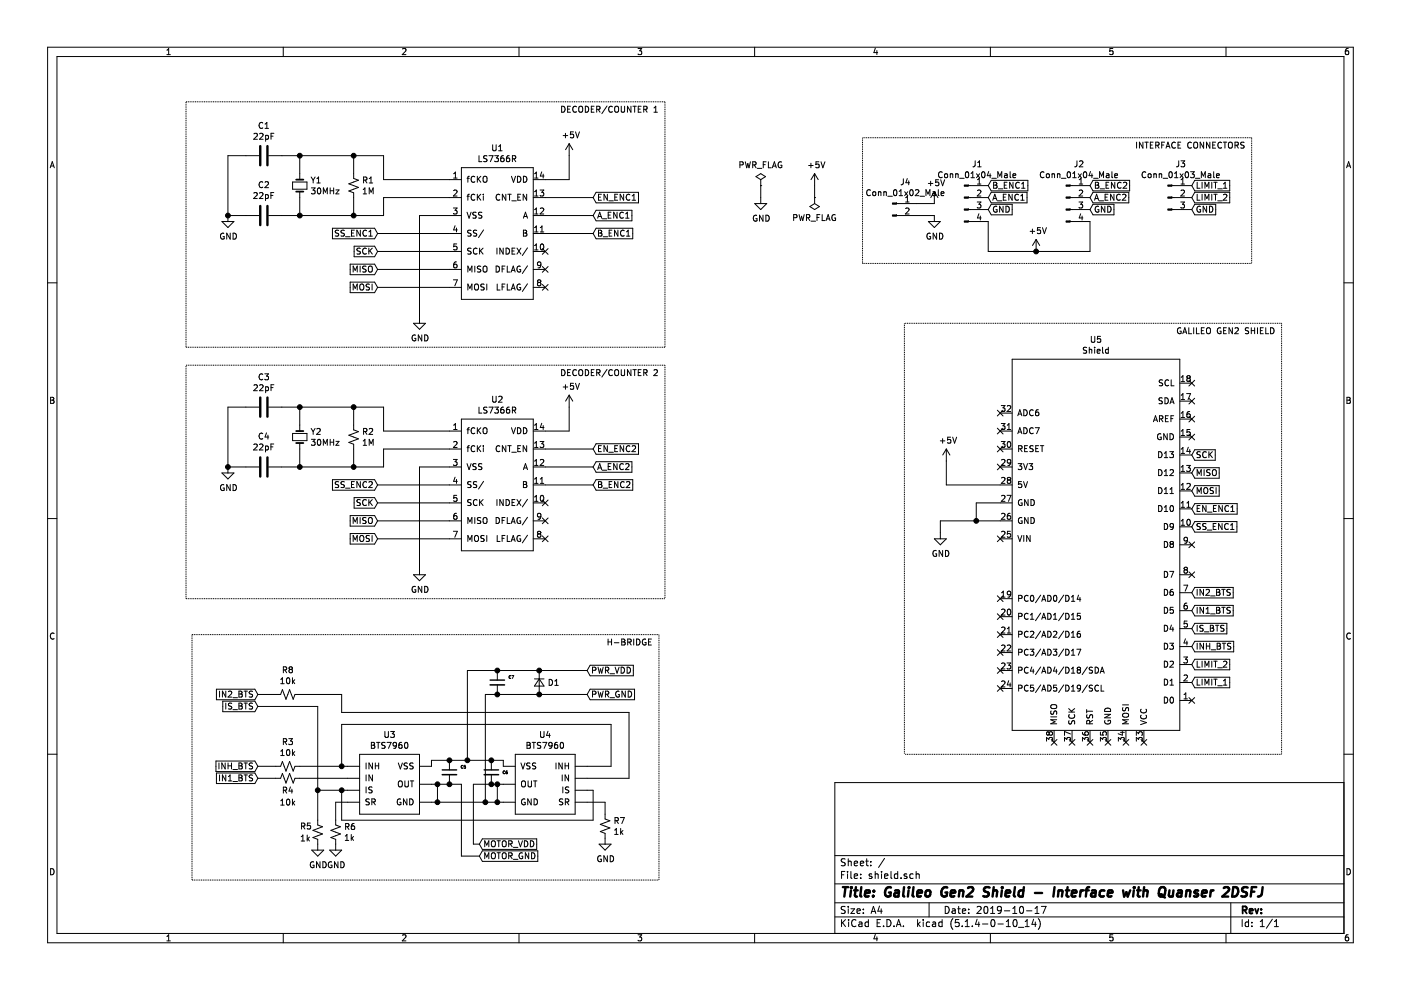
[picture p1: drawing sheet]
EESchema Schematic File Version 4
LIBS:shield-cache
EELAYER 30 0
EELAYER END
$Descr A4 11693 8268
encoding utf-8
Sheet 1 1
Title "Galileo Gen2 Shield - Interface with Quanser 2DSFJ"
Date "2019-10-17"
Rev ""
Comp ""
Comment1 ""
Comment2 ""
Comment3 ""
Comment4 ""
$EndDescr
$Comp
L Device:Crystal_Small Y1
U 1 1
P 2500 1550
F 0 "Y1" V 2454 1638 50  0000 L CNN
F 1 "30MHz" V 2545 1638 50  0000 L CNN
F 2 "Crystal:Crystal_HC49-U_Vertical" H 2500 1550 50  0001 C CNN
F 3 "~" H 2500 1550 50  0001 C CNN
	1    2500 1550
	0    1    1    0   
$EndComp
$Comp
L Device:R_Small_US R1
U 1 1
P 2950 1550
F 0 "R1" H 3018 1596 50  0000 L CNN
F 1 "1M" H 3018 1505 50  0000 L CNN
F 2 "Resistor_THT:R_Axial_DIN0204_L3.6mm_D1.6mm_P7.62mm_Horizontal" H 2950 1550 50  0001 C CNN
F 3 "~" H 2950 1550 50  0001 C CNN
	1    2950 1550
	1    0    0    -1  
$EndComp
$Comp
L Device:C C1
U 1 1
P 2200 1300
F 0 "C1" V 1948 1300 50  0000 C CNN
F 1 "22pF" V 2039 1300 50  0000 C CNN
F 2 "Capacitor_THT:C_Disc_D3.8mm_W2.6mm_P2.50mm" H 2238 1150 50  0001 C CNN
F 3 "~" H 2200 1300 50  0001 C CNN
	1    2200 1300
	0    1    1    0   
$EndComp
Wire Wire Line
	2500 1650 2500 1800
Wire Wire Line
	2950 1800 2950 1650
Wire Wire Line
	2950 1450 2950 1300
Wire Wire Line
	2950 1300 3200 1300
Wire Wire Line
	3200 1300 3200 1500
Wire Wire Line
	3200 1500 3750 1500
Wire Wire Line
	3750 1650 3200 1650
Wire Wire Line
	3200 1650 3200 1800
Wire Wire Line
	3200 1800 2950 1800
Connection ~ 2950 1800
Wire Wire Line
	2050 1300 1900 1300
Wire Wire Line
	1900 1300 1900 1800
Wire Wire Line
	2350 1800 2500 1800
Connection ~ 2500 1800
Wire Wire Line
	2500 1800 2950 1800
Wire Wire Line
	2950 1300 2500 1300
Connection ~ 2950 1300
Wire Wire Line
	2500 1450 2500 1300
Connection ~ 2500 1300
Wire Wire Line
	2500 1300 2350 1300
Wire Wire Line
	1900 1800 2050 1800
$Comp
L Device:C C2
U 1 1
P 2200 1800
F 0 "C2" V 2452 1800 50  0000 C CNN
F 1 "22pF" V 2361 1800 50  0000 C CNN
F 2 "Capacitor_THT:C_Disc_D3.8mm_W2.6mm_P2.50mm" H 2238 1650 50  0001 C CNN
F 3 "~" H 2200 1800 50  0001 C CNN
	1    2200 1800
	0    -1   -1   0   
$EndComp
Wire Wire Line
	3500 2650 3500 1800
Wire Wire Line
	3500 1800 3750 1800
$Comp
L power:GND #PWR0102
U 1 1
P 3500 2650
F 0 "#PWR0102" H 3500 2400 50  0001 C CNN
F 1 "GND" H 3505 2477 50  0000 C CNN
F 2 "" H 3500 2650 50  0001 C CNN
F 3 "" H 3500 2650 50  0001 C CNN
	1    3500 2650
	1    0    0    -1  
$EndComp
Wire Wire Line
	3150 2100 3750 2100
Wire Wire Line
	3750 2250 3150 2250
Wire Wire Line
	3750 2400 3150 2400
Wire Wire Line
	4550 1500 4750 1500
Wire Wire Line
	4750 1500 4750 1300
Text GLabel 3150 1950 0    50   Input ~ 0
SS_ENC1
Text GLabel 3150 2100 0    50   Input ~ 0
SCK
Text GLabel 3150 2250 0    50   Input ~ 0
MISO
Text GLabel 3150 2400 0    50   Input ~ 0
MOSI
Text GLabel 4950 1800 2    50   Input ~ 0
A_ENC1
Text GLabel 4950 1950 2    50   Input ~ 0
B_ENC1
Text GLabel 4950 1650 2    50   Input ~ 0
EN_ENC1
$Comp
L micros:LS7366R U1
U 1 1
P 4150 1250
F 0 "U1" H 4150 1265 50  0000 C CNN
F 1 "LS7366R" H 4150 1174 50  0000 C CNN
F 2 "Package_DIP:DIP-14_W7.62mm" H 4150 -50 50  0001 C CNN
F 3 "" H 4150 -50 50  0001 C CNN
	1    4150 1250
	1    0    0    -1  
$EndComp
Wire Wire Line
	4550 1650 4950 1650
Wire Wire Line
	4550 1800 4950 1800
Wire Wire Line
	4550 1950 4950 1950
NoConn ~ 4550 2100
NoConn ~ 4550 2250
NoConn ~ 4550 2400
$Comp
L Device:Crystal_Small Y2
U 1 1
P 2500 3650
F 0 "Y2" V 2454 3738 50  0000 L CNN
F 1 "30MHz" V 2545 3738 50  0000 L CNN
F 2 "Crystal:Crystal_HC49-U_Vertical" H 2500 3650 50  0001 C CNN
F 3 "~" H 2500 3650 50  0001 C CNN
	1    2500 3650
	0    1    1    0   
$EndComp
$Comp
L Device:R_Small_US R2
U 1 1
P 2950 3650
F 0 "R2" H 3018 3696 50  0000 L CNN
F 1 "1M" H 3018 3605 50  0000 L CNN
F 2 "Resistor_THT:R_Axial_DIN0204_L3.6mm_D1.6mm_P7.62mm_Horizontal" H 2950 3650 50  0001 C CNN
F 3 "~" H 2950 3650 50  0001 C CNN
	1    2950 3650
	1    0    0    -1  
$EndComp
$Comp
L Device:C C3
U 1 1
P 2200 3400
F 0 "C3" V 1948 3400 50  0000 C CNN
F 1 "22pF" V 2039 3400 50  0000 C CNN
F 2 "Capacitor_THT:C_Disc_D3.8mm_W2.6mm_P2.50mm" H 2238 3250 50  0001 C CNN
F 3 "~" H 2200 3400 50  0001 C CNN
	1    2200 3400
	0    1    1    0   
$EndComp
Wire Wire Line
	2500 3750 2500 3900
Wire Wire Line
	2950 3900 2950 3750
Wire Wire Line
	2950 3550 2950 3400
Wire Wire Line
	2950 3400 3200 3400
Wire Wire Line
	3200 3400 3200 3600
Wire Wire Line
	3200 3600 3750 3600
Wire Wire Line
	3750 3750 3200 3750
Wire Wire Line
	3200 3750 3200 3900
Wire Wire Line
	3200 3900 2950 3900
Connection ~ 2950 3900
Wire Wire Line
	2050 3400 1900 3400
Wire Wire Line
	1900 3400 1900 3900
$Comp
L power:GND #PWR0104
U 1 1
P 1900 3900
F 0 "#PWR0104" H 1900 3650 50  0001 C CNN
F 1 "GND" H 1905 3727 50  0000 C CNN
F 2 "" H 1900 3900 50  0001 C CNN
F 3 "" H 1900 3900 50  0001 C CNN
	1    1900 3900
	1    0    0    -1  
$EndComp
Connection ~ 1900 3900
Wire Wire Line
	2350 3900 2500 3900
Connection ~ 2500 3900
Wire Wire Line
	2500 3900 2950 3900
Wire Wire Line
	2950 3400 2500 3400
Connection ~ 2950 3400
Wire Wire Line
	2500 3550 2500 3400
Connection ~ 2500 3400
Wire Wire Line
	2500 3400 2350 3400
Wire Wire Line
	1900 3900 2050 3900
$Comp
L Device:C C4
U 1 1
P 2200 3900
F 0 "C4" V 2452 3900 50  0000 C CNN
F 1 "22pF" V 2361 3900 50  0000 C CNN
F 2 "Capacitor_THT:C_Disc_D3.8mm_W2.6mm_P2.50mm" H 2238 3750 50  0001 C CNN
F 3 "~" H 2200 3900 50  0001 C CNN
	1    2200 3900
	0    -1   -1   0   
$EndComp
Wire Wire Line
	3150 4200 3750 4200
Wire Wire Line
	3750 4350 3150 4350
Wire Wire Line
	3750 4500 3150 4500
Wire Wire Line
	3150 4050 3750 4050
Wire Wire Line
	4550 3600 4750 3600
Wire Wire Line
	4750 3600 4750 3400
Text GLabel 3150 4050 0    50   Input ~ 0
SS_ENC2
Text GLabel 3150 4200 0    50   Input ~ 0
SCK
Text GLabel 3150 4350 0    50   Input ~ 0
MISO
Text GLabel 3150 4500 0    50   Input ~ 0
MOSI
Text GLabel 4950 3900 2    50   Input ~ 0
A_ENC2
Text GLabel 4950 4050 2    50   Input ~ 0
B_ENC2
Text GLabel 4950 3750 2    50   Input ~ 0
EN_ENC2
$Comp
L micros:LS7366R U2
U 1 1
P 4150 3350
F 0 "U2" H 4150 3365 50  0000 C CNN
F 1 "LS7366R" H 4150 3274 50  0000 C CNN
F 2 "Package_DIP:DIP-14_W7.62mm" H 4150 2050 50  0001 C CNN
F 3 "" H 4150 2050 50  0001 C CNN
	1    4150 3350
	1    0    0    -1  
$EndComp
Wire Wire Line
	4550 3750 4950 3750
Wire Wire Line
	4550 3900 4950 3900
Wire Wire Line
	4550 4050 4950 4050
NoConn ~ 4550 4200
NoConn ~ 4550 4350
NoConn ~ 4550 4500
$Comp
L power:+5V #PWR0103
U 1 1
P 4750 3400
F 0 "#PWR0103" H 4750 3250 50  0001 C CNN
F 1 "+5V" H 4765 3573 50  0000 C CNN
F 2 "" H 4750 3400 50  0001 C CNN
F 3 "" H 4750 3400 50  0001 C CNN
	1    4750 3400
	1    0    0    -1  
$EndComp
$Comp
L power:+5V #PWR0106
U 1 1
P 4750 1300
F 0 "#PWR0106" H 4750 1150 50  0001 C CNN
F 1 "+5V" H 4765 1473 50  0000 C CNN
F 2 "" H 4750 1300 50  0001 C CNN
F 3 "" H 4750 1300 50  0001 C CNN
	1    4750 1300
	1    0    0    -1  
$EndComp
Wire Wire Line
	3150 1950 3750 1950
$Comp
L power:GND #PWR0105
U 1 1
P 3500 4750
F 0 "#PWR0105" H 3500 4500 50  0001 C CNN
F 1 "GND" H 3505 4577 50  0000 C CNN
F 2 "" H 3500 4750 50  0001 C CNN
F 3 "" H 3500 4750 50  0001 C CNN
	1    3500 4750
	1    0    0    -1  
$EndComp
Wire Wire Line
	3750 3900 3500 3900
Wire Wire Line
	3500 3900 3500 4750
$Comp
L power:GND #PWR0101
U 1 1
P 1900 1800
F 0 "#PWR0101" H 1900 1550 50  0001 C CNN
F 1 "GND" H 1905 1627 50  0000 C CNN
F 2 "" H 1900 1800 50  0001 C CNN
F 3 "" H 1900 1800 50  0001 C CNN
	1    1900 1800
	1    0    0    -1  
$EndComp
Connection ~ 1900 1800
$Comp
L power:PWR_FLAG #FLG0101
U 1 1
P 6350 1550
F 0 "#FLG0101" H 6350 1625 50  0001 C CNN
F 1 "PWR_FLAG" H 6350 1723 50  0000 C CNN
F 2 "" H 6350 1550 50  0001 C CNN
F 3 "~" H 6350 1550 50  0001 C CNN
	1    6350 1550
	1    0    0    -1  
$EndComp
$Comp
L power:PWR_FLAG #FLG0102
U 1 1
P 6800 1650
F 0 "#FLG0102" H 6800 1725 50  0001 C CNN
F 1 "PWR_FLAG" H 6800 1823 50  0000 C CNN
F 2 "" H 6800 1650 50  0001 C CNN
F 3 "~" H 6800 1650 50  0001 C CNN
	1    6800 1650
	-1   0    0    1   
$EndComp
Wire Wire Line
	6800 1650 6800 1550
Wire Wire Line
	6350 1550 6350 1650
$Comp
L power:GND #PWR0112
U 1 1
P 6350 1650
F 0 "#PWR0112" H 6350 1400 50  0001 C CNN
F 1 "GND" H 6355 1477 50  0000 C CNN
F 2 "" H 6350 1650 50  0001 C CNN
F 3 "" H 6350 1650 50  0001 C CNN
	1    6350 1650
	1    0    0    -1  
$EndComp
$Comp
L power:+5V #PWR0113
U 1 1
P 6800 1550
F 0 "#PWR0113" H 6800 1400 50  0001 C CNN
F 1 "+5V" H 6815 1723 50  0000 C CNN
F 2 "" H 6800 1550 50  0001 C CNN
F 3 "" H 6800 1550 50  0001 C CNN
	1    6800 1550
	1    0    0    -1  
$EndComp
Text GLabel 8250 1550 2    50   Input ~ 0
B_ENC1
Text GLabel 8250 1650 2    50   Input ~ 0
A_ENC1
Text GLabel 8250 1750 2    50   Input ~ 0
GND
Text GLabel 9100 1550 2    50   Input ~ 0
B_ENC2
Text GLabel 9100 1650 2    50   Input ~ 0
A_ENC2
Text GLabel 9100 1750 2    50   Input ~ 0
GND
$Comp
L Connector:Conn_01x03_Male J3
U 1 1
P 9750 1650
F 0 "J3" H 9858 1931 50  0000 C CNN
F 1 "Conn_01x03_Male" H 9858 1840 50  0000 C CNN
F 2 "Connector_PinHeader_2.54mm:PinHeader_1x03_P2.54mm_Vertical" H 9750 1650 50  0001 C CNN
F 3 "~" H 9750 1650 50  0001 C CNN
	1    9750 1650
	1    0    0    -1  
$EndComp
Text GLabel 9950 1550 2    50   Input ~ 0
LIMIT_1
Text GLabel 9950 1650 2    50   Input ~ 0
LIMIT_2
Text GLabel 9950 1750 2    50   Input ~ 0
GND
$Comp
L Connector:Conn_01x04_Male J1
U 1 1
P 8050 1650
F 0 "J1" H 8158 1931 50  0000 C CNN
F 1 "Conn_01x04_Male" H 8158 1840 50  0000 C CNN
F 2 "Connector_PinHeader_2.54mm:PinHeader_1x04_P2.54mm_Vertical" H 8050 1650 50  0001 C CNN
F 3 "~" H 8050 1650 50  0001 C CNN
	1    8050 1650
	1    0    0    -1  
$EndComp
$Comp
L Connector:Conn_01x04_Male J2
U 1 1
P 8900 1650
F 0 "J2" H 9008 1931 50  0000 C CNN
F 1 "Conn_01x04_Male" H 9008 1840 50  0000 C CNN
F 2 "Connector_PinHeader_2.54mm:PinHeader_1x04_P2.54mm_Vertical" H 8900 1650 50  0001 C CNN
F 3 "~" H 8900 1650 50  0001 C CNN
	1    8900 1650
	1    0    0    -1  
$EndComp
Wire Wire Line
	9100 1850 9100 2100
Wire Wire Line
	8250 2100 8250 1850
Wire Wire Line
	9100 2100 8650 2100
$Comp
L power:+5V #PWR0107
U 1 1
P 8650 2100
F 0 "#PWR0107" H 8650 1950 50  0001 C CNN
F 1 "+5V" H 8665 2273 50  0000 C CNN
F 2 "" H 8650 2100 50  0001 C CNN
F 3 "" H 8650 2100 50  0001 C CNN
	1    8650 2100
	1    0    0    -1  
$EndComp
Connection ~ 8650 2100
Wire Wire Line
	8650 2100 8250 2100
Wire Notes Line
	1550 5000 1550 3050
Wire Notes Line
	1550 3050 5550 3050
Wire Notes Line
	1550 5000 5550 5000
Wire Notes Line
	5550 3050 5550 5000
Wire Notes Line
	5550 2900 1550 2900
Wire Notes Line
	1550 2900 1550 850 
Wire Notes Line
	5550 850  5550 2900
Wire Notes Line
	1550 850  5550 850 
Wire Wire Line
	7850 4350 7850 4450
$Comp
L power:+5V #PWR0109
U 1 1
P 7900 3850
F 0 "#PWR0109" H 7900 3700 50  0001 C CNN
F 1 "+5V" H 7915 4023 50  0000 C CNN
F 2 "" H 7900 3850 50  0001 C CNN
F 3 "" H 7900 3850 50  0001 C CNN
	1    7900 3850
	1    0    0    -1  
$EndComp
Text GLabel 9950 5550 2    50   Input ~ 0
LIMIT_2
Text GLabel 9950 5700 2    50   Input ~ 0
LIMIT_1
Text GLabel 9950 5400 2    50   Input ~ 0
INH_BTS
Text GLabel 9950 5250 2    50   Input ~ 0
IS_BTS
Text GLabel 9950 5100 2    50   Input ~ 0
IN1_BTS
Text GLabel 9950 4250 2    50   Input ~ 0
EN_ENC1
Text GLabel 9950 4400 2    50   Input ~ 0
SS_ENC1
Text GLabel 9950 4100 2    50   Input ~ 0
MOSI
Text GLabel 9950 3950 2    50   Input ~ 0
MISO
Text GLabel 9950 3800 2    50   Input ~ 0
SCK
$Comp
L power:GND #PWR0108
U 1 1
P 7850 4450
F 0 "#PWR0108" H 7850 4200 50  0001 C CNN
F 1 "GND" H 7855 4277 50  0000 C CNN
F 2 "" H 7850 4450 50  0001 C CNN
F 3 "" H 7850 4450 50  0001 C CNN
	1    7850 4450
	1    0    0    -1  
$EndComp
Wire Notes Line
	10450 1150 10450 2200
Text Notes 10650 2800 2    50   ~ 0
GALILEO GEN2 SHIELD
Text Notes 10400 1250 2    50   ~ 0
INTERFACE CONNECTORS
Text Notes 5500 950  2    50   ~ 0
DECODER/COUNTER 1
Text Notes 5500 3150 2    50   ~ 0
DECODER/COUNTER 2
Text Notes 5450 5400 2    50   ~ 0
H-BRIDGE
$Comp
L Connector:Conn_01x02_Male J4
U 1 1
P 7450 1700
F 0 "J4" H 7558 1881 50  0000 C CNN
F 1 "Conn_01x02_Male" H 7558 1790 50  0000 C CNN
F 2 "Connector_PinHeader_2.54mm:PinHeader_1x02_P2.54mm_Vertical" H 7450 1700 50  0001 C CNN
F 3 "~" H 7450 1700 50  0001 C CNN
	1    7450 1700
	1    0    0    -1  
$EndComp
Wire Notes Line
	7200 1150 10450 1150
Wire Notes Line
	7200 2200 10450 2200
Wire Notes Line
	7200 2200 7200 1150
Wire Wire Line
	7650 1700 7800 1700
Wire Wire Line
	7650 1800 7800 1800
$Comp
L power:+5V #PWR0114
U 1 1
P 7800 1700
F 0 "#PWR0114" H 7800 1550 50  0001 C CNN
F 1 "+5V" H 7815 1873 50  0000 C CNN
F 2 "" H 7800 1700 50  0001 C CNN
F 3 "" H 7800 1700 50  0001 C CNN
	1    7800 1700
	1    0    0    -1  
$EndComp
$Comp
L power:GND #PWR0115
U 1 1
P 7800 1800
F 0 "#PWR0115" H 7800 1550 50  0001 C CNN
F 1 "GND" H 7805 1627 50  0000 C CNN
F 2 "" H 7800 1800 50  0001 C CNN
F 3 "" H 7800 1800 50  0001 C CNN
	1    7800 1800
	1    0    0    -1  
$EndComp
$Comp
L micros:BTS7960 U3
U 1 1
P 3250 6250
F 0 "U3" H 3250 6365 50  0000 C CNN
F 1 "BTS7960" H 3250 6274 50  0000 C CNN
F 2 "" H 3250 6250 50  0001 C CNN
F 3 "" H 3250 6250 50  0001 C CNN
	1    3250 6250
	1    0    0    -1  
$EndComp
$Comp
L micros:BTS7960 U4
U 1 1
P 4550 6250
F 0 "U4" H 4550 6365 50  0000 C CNN
F 1 "BTS7960" H 4550 6274 50  0000 C CNN
F 2 "" H 4550 6250 50  0001 C CNN
F 3 "" H 4550 6250 50  0001 C CNN
	1    4550 6250
	-1   0    0    -1  
$EndComp
Wire Wire Line
	3600 6700 3650 6700
Wire Wire Line
	3600 6550 3650 6550
Wire Wire Line
	3650 6550 3650 6700
Connection ~ 3650 6550
Connection ~ 3650 6700
Wire Wire Line
	3650 6700 4050 6700
Connection ~ 4150 6700
Wire Wire Line
	4150 6700 4200 6700
Wire Wire Line
	4150 6550 4200 6550
Connection ~ 4150 6550
Wire Wire Line
	4150 6550 4150 6700
Wire Wire Line
	3650 6550 3750 6550
Wire Wire Line
	4150 6550 4100 6550
Wire Wire Line
	3950 6550 3950 7050
Wire Wire Line
	2900 6700 2800 6700
Wire Wire Line
	2900 6600 2850 6600
Wire Wire Line
	4900 6700 5050 6700
Wire Wire Line
	5050 6700 5050 6800
Wire Wire Line
	3850 7150 4000 7150
Wire Wire Line
	3850 6550 3850 7150
Wire Wire Line
	3950 7050 4000 7050
Wire Wire Line
	3900 6350 3900 5600
Wire Wire Line
	4050 6700 4050 5800
Wire Wire Line
	4050 5800 4150 5800
Connection ~ 4050 6700
Wire Wire Line
	4050 6700 4150 6700
Wire Wire Line
	3900 5600 4150 5600
$Comp
L Device:R_Small_US R5
U 1 1
P 2650 6950
F 0 "R5" H 2500 7000 50  0000 L CNN
F 1 "1k" H 2500 6900 50  0000 L CNN
F 2 "" H 2650 6950 50  0001 C CNN
F 3 "~" H 2650 6950 50  0001 C CNN
	1    2650 6950
	1    0    0    -1  
$EndComp
$Comp
L Device:R_Small_US R6
U 1 1
P 2800 6950
F 0 "R6" H 2868 6996 50  0000 L CNN
F 1 "1k" H 2868 6905 50  0000 L CNN
F 2 "" H 2800 6950 50  0001 C CNN
F 3 "~" H 2800 6950 50  0001 C CNN
	1    2800 6950
	1    0    0    -1  
$EndComp
$Comp
L Device:R_Small_US R4
U 1 1
P 2400 6500
F 0 "R4" V 2500 6500 50  0000 C CNN
F 1 "10k" V 2600 6500 50  0000 C CNN
F 2 "" H 2400 6500 50  0001 C CNN
F 3 "~" H 2400 6500 50  0001 C CNN
	1    2400 6500
	0    1    1    0   
$EndComp
Wire Wire Line
	2900 6400 2850 6400
$Comp
L Device:R_Small_US R3
U 1 1
P 2400 6400
F 0 "R3" V 2195 6400 50  0000 C CNN
F 1 "10k" V 2286 6400 50  0000 C CNN
F 2 "" H 2400 6400 50  0001 C CNN
F 3 "~" H 2400 6400 50  0001 C CNN
	1    2400 6400
	0    1    1    0   
$EndComp
Wire Wire Line
	2300 6400 2150 6400
Wire Wire Line
	2300 6500 2150 6500
Wire Wire Line
	2800 6700 2800 6850
Wire Wire Line
	2650 6600 2650 6850
Connection ~ 2650 6600
Wire Wire Line
	2650 5900 2650 6600
Wire Wire Line
	4900 6400 5100 6400
Wire Wire Line
	5100 6400 5100 6050
Wire Wire Line
	5100 6050 2850 6050
Wire Wire Line
	2850 6050 2850 6400
Connection ~ 2850 6400
Wire Wire Line
	2850 6400 2500 6400
$Comp
L Device:C_Small C5
U 1 1
P 3750 6450
F 0 "C5" H 3842 6496 24  0000 L CNN
F 1 "C_Small" H 3842 6405 24  0001 L CNN
F 2 "" H 3750 6450 50  0001 C CNN
F 3 "~" H 3750 6450 50  0001 C CNN
	1    3750 6450
	1    0    0    -1  
$EndComp
Connection ~ 3750 6550
Wire Wire Line
	3750 6550 3850 6550
Wire Wire Line
	3600 6400 3600 6350
Wire Wire Line
	3600 6350 3750 6350
$Comp
L Device:C_Small C6
U 1 1
P 4100 6450
F 0 "C6" H 4192 6450 24  0000 L CNN
F 1 "C_Small" H 4192 6425 24  0001 L CNN
F 2 "" H 4100 6450 50  0001 C CNN
F 3 "~" H 4100 6450 50  0001 C CNN
	1    4100 6450
	1    0    0    -1  
$EndComp
Connection ~ 4100 6550
Wire Wire Line
	4100 6550 3950 6550
Wire Wire Line
	4200 6400 4200 6350
Wire Wire Line
	4200 6350 4100 6350
Wire Wire Line
	4100 6350 3900 6350
Connection ~ 4100 6350
Connection ~ 3750 6350
Connection ~ 3900 6350
Wire Wire Line
	3900 6350 3750 6350
Text GLabel 4900 5600 2    50   Input ~ 0
PWR_VDD
Text GLabel 4900 5800 2    50   Input ~ 0
PWR_GND
Text GLabel 4000 7050 2    50   Input ~ 0
MOTOR_VDD
Text GLabel 4000 7150 2    50   Input ~ 0
MOTOR_GND
$Comp
L power:GND #PWR01
U 1 1
P 2650 7050
F 0 "#PWR01" H 2650 6800 50  0001 C CNN
F 1 "GND" H 2655 6877 50  0000 C CNN
F 2 "" H 2650 7050 50  0001 C CNN
F 3 "" H 2650 7050 50  0001 C CNN
	1    2650 7050
	1    0    0    -1  
$EndComp
$Comp
L power:GND #PWR02
U 1 1
P 2800 7050
F 0 "#PWR02" H 2800 6800 50  0001 C CNN
F 1 "GND" H 2805 6877 50  0000 C CNN
F 2 "" H 2800 7050 50  0001 C CNN
F 3 "" H 2800 7050 50  0001 C CNN
	1    2800 7050
	1    0    0    -1  
$EndComp
$Comp
L power:GND #PWR03
U 1 1
P 5050 7000
F 0 "#PWR03" H 5050 6750 50  0001 C CNN
F 1 "GND" H 5055 6827 50  0000 C CNN
F 2 "" H 5050 7000 50  0001 C CNN
F 3 "" H 5050 7000 50  0001 C CNN
	1    5050 7000
	1    0    0    -1  
$EndComp
$Comp
L Device:R_Small_US R7
U 1 1
P 5050 6900
F 0 "R7" H 5118 6946 50  0000 L CNN
F 1 "1k" H 5118 6855 50  0000 L CNN
F 2 "" H 5050 6900 50  0001 C CNN
F 3 "~" H 5050 6900 50  0001 C CNN
	1    5050 6900
	1    0    0    -1  
$EndComp
Wire Wire Line
	5250 5950 2850 5950
Wire Wire Line
	2850 5950 2850 5800
$Comp
L Device:D_Small D1
U 1 1
P 4500 5700
F 0 "D1" V 4500 5768 50  0000 L CNN
F 1 "D_Small" V 4545 5768 50  0001 L CNN
F 2 "" V 4500 5700 50  0001 C CNN
F 3 "~" V 4500 5700 50  0001 C CNN
	1    4500 5700
	0    1    1    0   
$EndComp
Connection ~ 4500 5600
Wire Wire Line
	4500 5600 4900 5600
Connection ~ 4500 5800
Wire Wire Line
	4500 5800 4900 5800
Wire Wire Line
	2150 5900 2650 5900
$Comp
L Device:C_Small C7
U 1 1
P 4150 5700
F 0 "C7" H 4242 5746 24  0000 L CNN
F 1 "C_Small" H 4242 5655 24  0001 L CNN
F 2 "" H 4150 5700 50  0001 C CNN
F 3 "~" H 4150 5700 50  0001 C CNN
	1    4150 5700
	1    0    0    -1  
$EndComp
Connection ~ 4150 5600
Connection ~ 4150 5800
Wire Wire Line
	4150 5800 4500 5800
Wire Wire Line
	4150 5600 4500 5600
Wire Wire Line
	2500 6500 2900 6500
Wire Wire Line
	4900 6500 5250 6500
Wire Wire Line
	5250 6500 5250 5950
Wire Wire Line
	4900 6600 4950 6600
Wire Wire Line
	4950 6600 4950 6850
Wire Wire Line
	4950 6850 2850 6850
Wire Wire Line
	2850 6850 2850 6600
Connection ~ 2850 6600
Wire Wire Line
	2850 6600 2650 6600
Text GLabel 2150 5800 0    50   Input ~ 0
IN2_BTS
Text GLabel 2150 5900 0    50   Input ~ 0
IS_BTS
Text GLabel 2150 6400 0    50   Input ~ 0
INH_BTS
Text GLabel 2150 6500 0    50   Input ~ 0
IN1_BTS
Wire Notes Line
	1600 5300 1600 7350
Wire Notes Line
	1600 7350 5500 7350
Wire Notes Line
	5500 5300 5500 7350
Wire Notes Line
	1600 5300 5500 5300
Wire Wire Line
	7900 4050 7900 3850
$Comp
L micros:Shield U5
U 1 1
P 9150 2500
F 0 "U5" H 9150 2165 50  0000 C CNN
F 1 "Shield" H 9150 2074 50  0000 C CNN
F 2 "" H 9150 2200 50  0001 C CNN
F 3 "" H 9150 2200 50  0001 C CNN
	1    9150 2500
	1    0    0    -1  
$EndComp
Wire Wire Line
	7900 4050 8350 4050
Wire Wire Line
	7850 4350 8150 4350
Wire Wire Line
	8350 4200 8150 4200
Wire Wire Line
	8150 4200 8150 4350
Connection ~ 8150 4350
Wire Wire Line
	8150 4350 8350 4350
NoConn ~ 8350 3450
NoConn ~ 8350 3600
NoConn ~ 8350 3750
NoConn ~ 8350 3900
NoConn ~ 8350 4500
NoConn ~ 8350 5000
NoConn ~ 8350 5150
NoConn ~ 8350 5300
NoConn ~ 8350 5450
NoConn ~ 8350 5600
NoConn ~ 8350 5750
NoConn ~ 8800 6200
NoConn ~ 8950 6200
NoConn ~ 9100 6200
NoConn ~ 9250 6200
NoConn ~ 9400 6200
NoConn ~ 9550 6200
Text GLabel 9950 4950 2    50   Input ~ 0
IN2_BTS
Wire Notes Line
	10700 2700 10700 6300
Wire Notes Line
	10700 2700 7550 2700
Wire Notes Line
	10700 6300 7550 6300
Wire Notes Line
	7550 2700 7550 6300
NoConn ~ 9950 5850
NoConn ~ 9950 4800
NoConn ~ 9950 4550
NoConn ~ 9950 3650
NoConn ~ 9950 3500
NoConn ~ 9950 3350
NoConn ~ 9950 3200
$Comp
L Device:R_Small_US R8
U 1 1
P 2400 5800
F 0 "R8" V 2195 5800 50  0000 C CNN
F 1 "10k" V 2286 5800 50  0000 C CNN
F 2 "" H 2400 5800 50  0001 C CNN
F 3 "~" H 2400 5800 50  0001 C CNN
	1    2400 5800
	0    1    1    0   
$EndComp
Wire Wire Line
	2500 5800 2850 5800
Wire Wire Line
	2300 5800 2150 5800
$EndSCHEMATC
